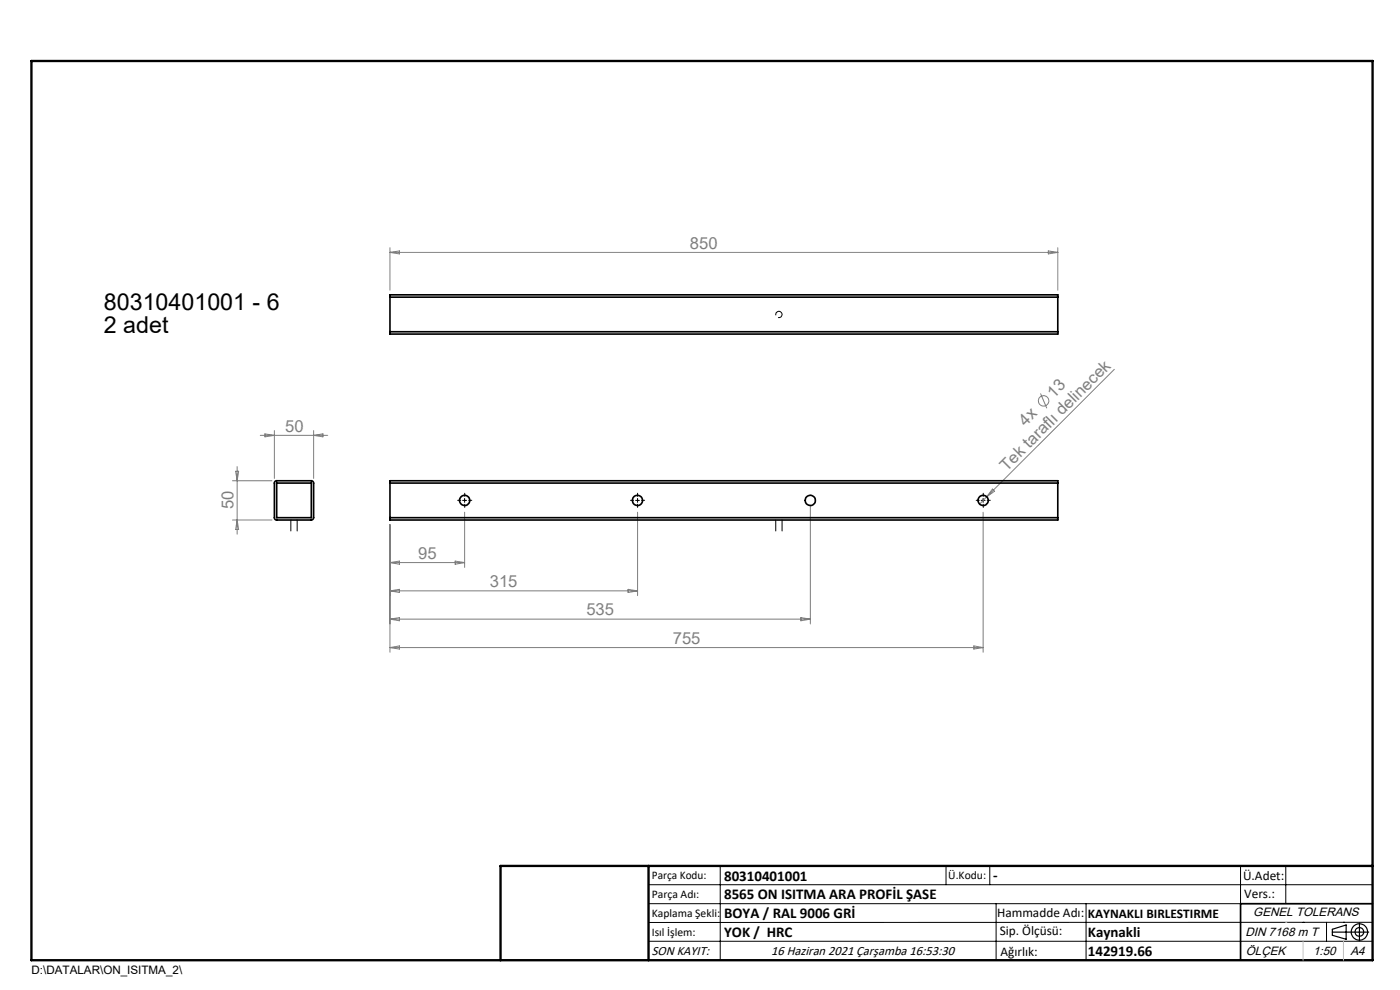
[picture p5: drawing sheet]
<svg xmlns="http://www.w3.org/2000/svg" width="297mm" height="210mm" viewBox="0 0 297 210" stroke-linecap="round" stroke-linejoin="round" font-family="sans-serif">
<g fill="none" stroke="#808080" stroke-width=".21">
<path d="M82.7 52.6v9M82.7 53.5h141.7M82.7 53.5l2-.3v.7zM222.4 53.2l2 .3-2 .4zM224.4 52.6v9M236.4 78.3l-27.1 27.1M50 100h.6l-.3 2zM50.3 99v14.3M55.2 92.3h14.3M56.2 92l2 .3-2 .4zM58.2 91.3v10.2M66.5 91.3v10.2"/>
<path d="M66.5 92.3l2-.3v.7zM220.7 83.5l1.4 3.1M49.3 110.3h8.4M49.3 102h8.4M50.3 110.3l.3 2h-.6zM82.7 111.3v27.1M82.7 119.3l2-.3v.7zM82.7 119.3h15.9M96.6 119l2 .3-2 .4zM98.6 108.6v11.8M135.3 108.6v17.8M171.9 107.1v25.3"/>
<path d="M208.6 108.6v29.8M209.3 105.4l-1.5 1.5M210.5 103.7l.5 .5-1.7 1.2zM82.7 125.3l2-.3v.7zM82.7 131.3l2-.3v.7zM82.7 137.4l2-.4v.7zM82.7 125.3h52.6M82.7 131.3h89.2M82.7 137.4h125.9M133.2 125l2.1 .3-2.1 .4zM169.9 131l2 .3-2 .4zM206.6 137l2 .4-2 .3z"/>
<circle cx="221.4" cy="85" r="1.11"/>
</g>
<g fill="none" stroke="#000" stroke-width=".21">
<path d="M164.6 66.9a.65 .65 0 0 1 .6-.8 .65 .65 0 0 1 .7 .7 .65 .65 0 0 1-.8 .5M61.7 110.3v2.3M63 110.3v2.3M98.1 106.1h.9M98.6 105.7v.9M134.8 106.1h.8M135.3 105.7v.9M164.6 110.3v2.3M165.9 110.3v2.3M208.1 106.1h.9M208.6 105.7v.9M137.6 187.7h153.6"/>
<path d="M137.6 191.7h153.6M137.6 199.7h153.6M152.8 183.7v20M200.7 183.7v4M210 183.7v4M211.3 191.7v12M230.4 191.7v12M263.2 183.7v20M272.8 183.7v8M276.4 195.6h.1M281.4 195.6v4.1M285 195.6h.1"/>
<path d="M291.2 195.6l-153.6 .1"/>
</g>
<g fill="none" stroke="#000" stroke-width=".25">
<path d="M282.6 197.7h7.8M282.6 197.1l3-.9v3l-3-.8zM288.4 195.8v3.8M106.2 203.7h185"/>
<circle cx="288.4" cy="197.7" r="1.74"/>
<circle cx="288.4" cy="197.7" r=".93"/>
</g>
<path d="M97.8 106.1h-.7M98.6 107v.6M98.6 105.3v-.7M99.4 106.1h.7M134.4 106.1h-.6M135.3 107v.6M135.3 105.3v-.7M136.1 106.1h.7M207.8 106.1h-.7M208.6 107v.6M208.6 105.3v-.7M209.4 106.1h.7" fill="none" stroke="#000" stroke-width=".21" stroke-dasharray="15.2 1.3 1.3 1.3"/>
<g fill="none" stroke="#000" stroke-width=".35">
<path d="M82.7 70.4v.5h141.7v-.5M82.7 63v-.5h141.7v.5M82.7 63v7.4M82.7 70.4h141.7M82.7 63h141.7M224.4 63v7.4M58.3 102.2l.3-.2h7.5l.3 .1 .1 .4v7.3l-.1 .4-.3 .1-7.7-.1-.2-.3zM58.7 102.5h7.3v7.3h-7.3zM82.7 109.8v.5h141.7v-.5M82.7 102.5v-.5h141.7v.5M82.7 109.8h141.7M82.7 102.5h141.7"/>
<path d="M82.7 102.5v7.3M224.4 102.5v7.3M291.2 191.7h-28v12"/>
<circle cx="98.6" cy="106.2" r="1.09"/>
<circle cx="135.2" cy="106.2" r="1.08"/>
<circle cx="171.9" cy="106.2" r="1.08"/>
<circle cx="208.6" cy="106.2" r="1.08"/>
</g>
<path d="M6.7 12.9h284.5v190.8h-284.5zM137.6 183.7v20M291.2 183.7h-185v20" fill="none" stroke="#000" stroke-width=".5"/>
<path d="M276.4 199.7v4M285 199.7v4" fill="none" stroke="#c0c0c0" stroke-width=".21"/>
<path d="M272.8 195.6h.1" fill="none" stroke="#c0c0c0" stroke-width=".25"/>
<g font-size="4.9">
<text x="22" y="65.8">80310401001 - 6</text>
<text x="22" y="70.7">2 adet</text>
</g>
<g font-size="3.5" fill="#808080">
<text x="146.4" y="52.7">850</text>
<text x="223.5" y="84.6" transform="rotate(-45 223.5 84.6)">13</text>
<text x="60.5" y="91.5">50</text>
<text x="217.6" y="90.5" transform="rotate(-45 217.6 90.5)">4x</text>
<text x="213.6" y="100.1" transform="rotate(-45 213.6 100.1)">Tek taraflı delinecek</text>
<text x="49.5" y="107.9" transform="rotate(-90 49.5 107.9)">50</text>
<text x="88.7" y="118.5">95</text>
<text x="103.9" y="124.5">315</text>
<text x="124.4" y="130.5">535</text>
<text x="142.7" y="136.5">755</text>
</g>
<g font-size="3.2">
<text x="153.6" y="186.8">80310401001</text>
<text x="153.6" y="190.8">8565 ON ISITMA ARA PROFİL ŞASE</text>
<text x="210.7" y="186.6">-</text>
<text x="153.6" y="194.8">BOYA / RAL 9006 GRİ</text>
<text x="153.6" y="198.8">YOK / HRC</text>
<text x="230.8" y="198.7">Kaynakli</text>
<text x="230.8" y="202.8">142919.66</text>
</g>
<g font-size="2.8">
<text x="263.7" y="186.7">Ü.Adet:</text>
<text x="263.9" y="190.5">Vers.:</text>
<text x="211.5" y="194.5">Hammadde Adı:</text>
<text x="230.8" y="194.7">KAYNAKLI BIRLESTIRME</text>
<text x="138.3" y="202.6">SON KAYIT:</text>
<text x="163.6" y="202.6">16 Haziran 2021 Çarşamba 16:53:30</text>
<text x="212.1" y="198.4">Sip. Ölçüsü:</text>
<text x="212.2" y="202.7">Ağırlık:</text>
</g>
<g font-size="2.6">
<text x="265.9" y="194.4">GENEL TOLERANS</text>
<text x="264.2" y="198.5">DIN 7168 m T</text>
<text x="264.3" y="202.6">ÖLÇEK</text>
<text x="278.5" y="202.6">1:50</text>
<text x="286.5" y="202.6">A4</text>
</g>
<g font-size="2.5">
<text x="138.3" y="186.4">Parça Kodu:</text>
<text x="138.3" y="190.5">Parça Adı:</text>
<text x="201.2" y="186.5">Ü.Kodu:</text>
<text x="138.3" y="194.5">Kaplama Şekli:</text>
<text x="138.3" y="198.6">Isıl İşlem:</text>
<text x="6.7" y="206.7">D:\DATALAR\ON_ISITMA_2\</text>
</g>
</svg>
